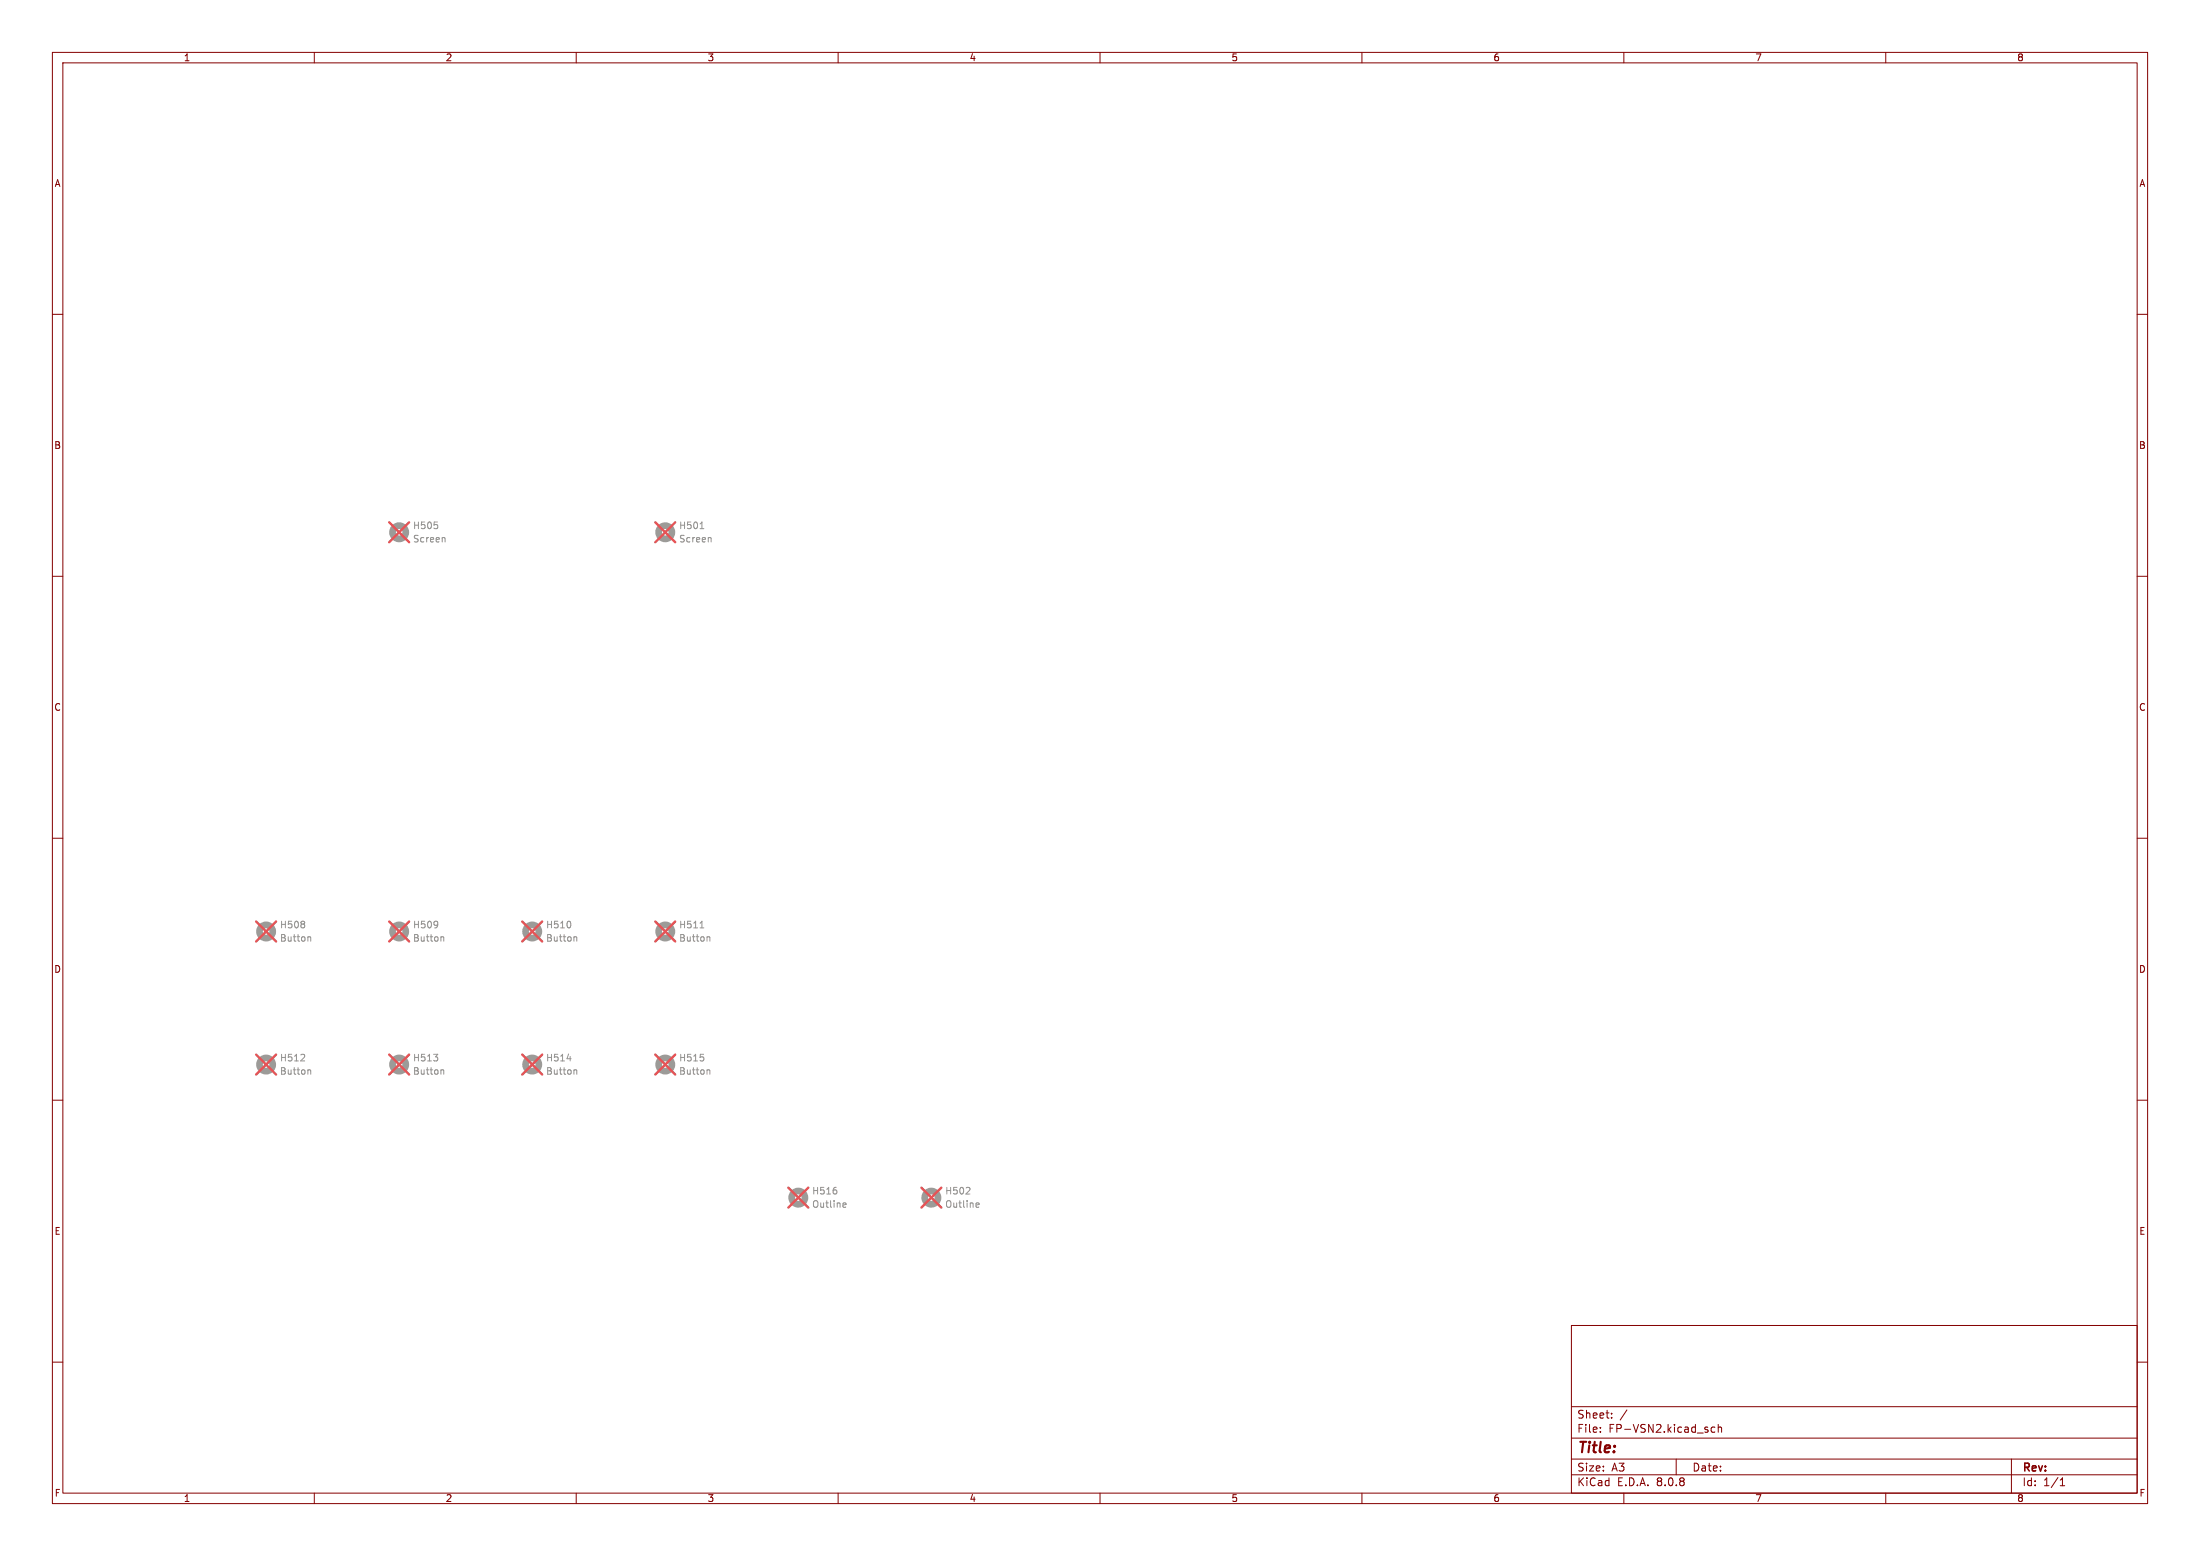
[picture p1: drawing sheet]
<svg xmlns="http://www.w3.org/2000/svg" width="420mm" height="297mm" viewBox="0 0 420 297" stroke-linecap="round" stroke-linejoin="round" font-family="sans-serif">
<g fill="none" stroke="#840000" stroke-width=".19">
<path d="M10 10h400v277h-400zM12 12h396v273h-396zM60 10v2M110 10v2M160 10v2M210 10v2M260 10v2M310 10v2M360 10v2M10 60h2M408 60h2M10 110h2"/>
<path d="M408 110h2M10 160h2M408 160h2M10 210h2M408 210h2M300 253h108v32h-108zM10 260h2M300 278.5h108M300 274.5h108M300 268.5h108M305.5 273.2v.2M305.5 272.5v.1"/>
<path d="M307.7 270.5v.2M307.7 269.8v.1M310.6 269.1l-1.3 1.9M320 278.5v3M327.4 272.5l-.5-.1-.2 .3 .1 .6h.6M328 272.5l.2-.1 .4 .1 .1 .9M328 271.9v1.5M384 278.5v6.5M408 260h2M60 285v2M110 285v2M160 285v2"/>
<path d="M210 285v2M260 285v2M300 281.5h108M310 285v2M360 285v2M393.3 283.6h.9M393.3 282.5l.4-.4v1.5"/>
</g>
<g fill="none" stroke="#9c9b98" stroke-width="1.3">
<circle cx="76.2" cy="101.6" r="1.27"/>
<circle cx="127" cy="101.6" r="1.27"/>
<circle cx="50.8" cy="177.8" r="1.27"/>
<circle cx="76.2" cy="177.8" r="1.27"/>
<circle cx="101.6" cy="177.8" r="1.27"/>
<circle cx="127" cy="177.8" r="1.27"/>
<circle cx="50.8" cy="203.2" r="1.27"/>
<circle cx="76.2" cy="203.2" r="1.27"/>
<circle cx="101.6" cy="203.2" r="1.27"/>
<circle cx="127" cy="203.2" r="1.27"/>
<circle cx="152.4" cy="228.6" r="1.27"/>
<circle cx="177.8" cy="228.6" r="1.27"/>
</g>
<g fill="none" stroke="#939391" stroke-width=".19">
<path d="M83.5 100.2v.6M84.8 102.6l.2 .2v.6M133.6 100.9h.8M135.6 102.6l.2 .2v.6M58.1 176v.3M58.1 176.5v.5M59 178.8l.3 .2v.6M83.5 176v.8M83.6 176.4l-.1 .1M84.4 178.8l.3 .2v.6M108.9 176.1v.8M109.8 178.8l.3 .2v.6"/>
<path d="M133.6 177.1h.8M135.2 178.8l.3 .2v.6M57.4 202.5h.8M58.1 201.4v.4M59 204.2l.3 .2v.6M82.8 201.2h.8l-.5 .5M83.5 201.8v.6M84.4 204.2l.3 .2v.6M108.2 202.1h.8M109.8 204.2l.3 .2v.6M134.3 201.8v.6M135.2 204.2l.3 .2v.6"/>
<path d="M159.7 227.2v.6M161.1 229.6l.4 .1v.2l-.6 .1M161.5 230.4h-.4M184.4 227.9h.8M185.1 226.8v.4M186.5 229.6l.4 .1v.2l-.6 .1M186.9 230.4h-.4"/>
</g>
<g fill="none" stroke="#e75356" stroke-width=".46">
<path d="M74.3 99.7l3.8 3.8M78.1 99.7l-3.8 3.8M125.1 99.7l3.8 3.8M128.9 99.7l-3.8 3.8M48.9 175.9l3.8 3.8M52.7 175.9l-3.8 3.8M74.3 175.9l3.8 3.8M78.1 175.9l-3.8 3.8M99.7 175.9l3.8 3.8M103.5 175.9l-3.8 3.8M125.1 175.9l3.8 3.8M128.9 175.9l-3.8 3.8"/>
<path d="M48.9 201.3l3.8 3.8M52.7 201.3l-3.8 3.8M74.3 201.3l3.8 3.8M78.1 201.3l-3.8 3.8M99.7 201.3l3.8 3.8M103.5 201.3l-3.8 3.8M125.1 201.3l3.8 3.8M128.9 201.3l-3.8 3.8M150.5 226.7l3.8 3.8M154.3 226.7l-3.8 3.8M175.9 226.7l3.8 3.8M179.7 226.7l-3.8 3.8"/>
</g>
<text font-size="2.8" fill="#840000" x="301" y="277.9">Title:</text>
<g font-size="2.1" fill="#840000">
<text x="301" y="273.7">File:</text>
<text x="301" y="271">Sheet:</text>
<text x="307.1" y="273.7">FP-VSN2.kicad_sch</text>
<text x="301" y="281.1">Size:</text>
<text x="307.6" y="281.1">A3</text>
<text x="323" y="281.1">Date:</text>
<text x="386" y="281.3">Rev:</text>
<text x="301" y="283.9">KiCad</text>
<text x="308.7" y="283.9">E.D.A.</text>
<text x="316.3" y="283.9">8.0.8</text>
<text x="386" y="283.9">Id:</text>
<text x="390.1" y="283.9">1/1</text>
</g>
<g font-size="1.8" fill="#840000">
<text x="35" y="11.9">1</text>
<text x="85" y="11.9">2</text>
<text x="135" y="11.9">3</text>
<text x="185" y="11.9">4</text>
<text x="235" y="11.9">5</text>
<text x="285" y="11.9">6</text>
<text x="335" y="11.9">7</text>
<text x="385" y="11.9">8</text>
<text x="10.3" y="35.9">A</text>
<text x="408.3" y="35.9">A</text>
<text x="10.3" y="85.9">B</text>
<text x="408.2" y="85.9">B</text>
<text x="10.3" y="135.9">C</text>
<text x="408.2" y="135.9">C</text>
<text x="10.3" y="185.9">D</text>
<text x="408.2" y="185.9">D</text>
<text x="10.3" y="235.9">E</text>
<text x="408.3" y="235.9">E</text>
<text x="10.3" y="285.9">F</text>
<text x="35" y="286.9">1</text>
<text x="85" y="286.9">2</text>
<text x="135" y="286.9">3</text>
<text x="185" y="286.9">4</text>
<text x="235" y="286.9">5</text>
<text x="285" y="286.9">6</text>
<text x="335" y="286.9">7</text>
<text x="385" y="286.9">8</text>
<text x="408.3" y="285.9">F</text>
</g>
<g font-size="1.8" fill="#939391">
<text x="78.7" y="101.2">H505</text>
<text x="129.5" y="101.2">H501</text>
<text x="78.7" y="103.7">Screen</text>
<text x="129.5" y="103.7">Screen</text>
<text x="53.3" y="177.4">H508</text>
<text x="53.3" y="179.9">Button</text>
<text x="78.7" y="177.4">H509</text>
<text x="78.7" y="179.9">Button</text>
<text x="104.1" y="177.4">H510</text>
<text x="104.1" y="179.9">Button</text>
<text x="129.5" y="177.4">H511</text>
<text x="129.5" y="179.9">Button</text>
<text x="53.3" y="202.8">H512</text>
<text x="78.7" y="202.8">H513</text>
<text x="104.1" y="202.8">H514</text>
<text x="129.5" y="202.8">H515</text>
<text x="53.3" y="205.3">Button</text>
<text x="78.7" y="205.3">Button</text>
<text x="104.1" y="205.3">Button</text>
<text x="129.5" y="205.3">Button</text>
<text x="154.9" y="228.2">H516</text>
<text x="154.9" y="230.7">Outline</text>
<text x="180.3" y="228.2">H502</text>
<text x="180.3" y="230.7">Outline</text>
</g>
</svg>
